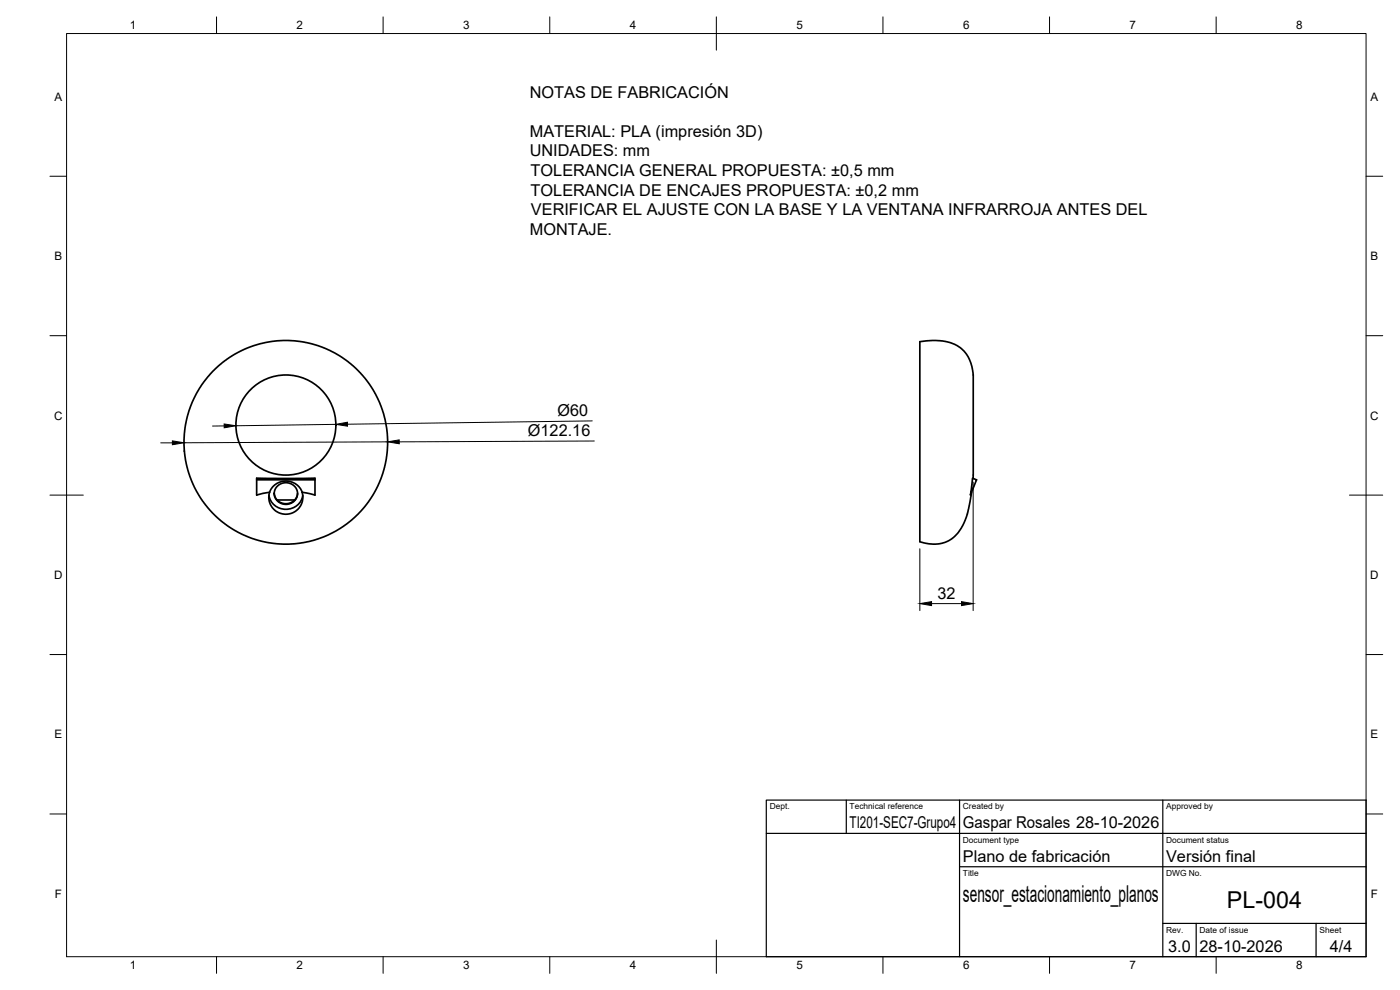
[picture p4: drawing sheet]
<svg xmlns="http://www.w3.org/2000/svg" width="420mm" height="297mm" viewBox="0 0 420 297" stroke-linecap="round" stroke-linejoin="round" font-family="sans-serif">
<!-- layer: Visible -->
<g fill="none" stroke="#000" stroke-width=".51">
<path d="M77 143.5h17.5v5.1l-3.8-.9 .2 1.5-.1 1.2-.7 1.5-.8 1-1.1 .8-1.4 .5-1.2 .1-1.5-.3-1.6-.9-1.2-1.5-.6-2 .2-1.9-3.9 .9zM77 144h17.5M80.7 148.6a5.2 5.2 0 0 0 5.1 4.2 5.2 5.2 0 0 0 5.1-4.2M80.9 147.7a5.2 5.2 0 0 1 4.9-3.4 5.2 5.2 0 0 1 4.9 3.4M82.3 148a3.5 3.5 0 0 0 3.5 3.1 3.5 3.5 0 0 0 3.5-3.1M83.1 150h5.3M83.3 145.8a3.4 3.4 0 0 1 5 0 3.4 3.4 0 0 1-.5 5 3.4 3.4 0 0 1-4.5-.5 3.4 3.4 0 0 1 0-4.5zM291.9 143.5l1.2 .5-1.9 4.6zM292 143.6l.1-31a10 10 0 0 0-7.9-10l-3.4-.4-4.7 .3v60l1.7 .5a9.6 9.6 0 0 0 11.7-6.5l.8-2.4 1.3-6.4"/>
<circle cx="85.8" cy="132.7" r="30.6"/>
<circle cx="85.8" cy="127.5" r="15"/>
</g>
<!-- layer: BORDER -->
<g fill="none" stroke="#000" stroke-width=".3">
<path d="M20 10.1h390v276.9h-390zM65 5.1v5M115 5.1v5M165 5.1v5M215 5.1v10M265 5.1v5M315 5.1v5M365 5.1v5M15 52.9h5M410 52.9h5M15 100.7h5M410 100.7h5"/>
<path d="M15 148.6h10M405 148.6h10M15 196.4h5M410 196.4h5M15 244.2h5M410 244.2h5M65 287v5M115 287v5M165 287v5M215 282.1v9.9M265 287v5M315 287v5"/>
<path d="M365 287v5"/>
</g>
<!-- layer: TITLEBLOCK -->
<path d="M230 240.1h180v46.9h-180zM230 250h180M254 240.1v9.9M288 240.1v46.9M349 240.1v46.9M288 260.1h122M349 277.1h61M359 277.1v9.9M395 277.1v9.9" fill="none" stroke="#000" stroke-width=".36"/>
<!-- layer: FD_Dimensions -->
<path d="M48.2 132.9h3.5M67.3 127.8h-3.5M100.8 127.3l-30 .4M116.3 132.6l-61.1 .2M177.7 126.3l-73.4 1M178.4 132.3l-58.6 .3M292.1 144.6v38.6M276.1 164.6v18.6M279.6 181.1h9" fill="none" stroke="#000" stroke-width=".3"/>
<path d="M51.7 132.3l3.5 .5-3.5 .6zM67.3 127.2l3.5 .5-3.5 .7zM100.8 127.3l3.5-.6v1.2zM116.3 132.6l3.5-.6v1.1zM276.1 181.1l3.5-.6v1.2zM288.6 180.5l3.5 .6-3.5 .6z" fill="#000" stroke="#000" stroke-width=".3"/>
<g font-size="7">
<text x="289" y="270.6">sensor_estacionamiento_planos</text>
<text x="368.2" y="272.3">PL-004</text>
</g>
<g font-size="4.9">
<text x="159" y="29.3">NOTAS DE FABRICACIÓN</text>
<text x="159" y="41">MATERIAL: PLA (impresión 3D)</text>
<text x="159" y="46.9">UNIDADES: mm</text>
<text x="159.3" y="52.8">TOLERANCIA GENERAL PROPUESTA: ±0,5 mm</text>
<text x="159.3" y="58.7">TOLERANCIA DE ENCAJES PROPUESTA: ±0,2 mm</text>
<text x="159.3" y="64.6">VERIFICAR EL AJUSTE CON LA BASE Y LA VENTANA INFRARROJA ANTES DEL</text>
<text x="159" y="70.5">MONTAJE.</text>
<text x="167.3" y="124.9" transform="rotate(-1 167.3 124.9)">Ø60</text>
<text x="158.4" y="130.9">Ø122.16</text>
<text x="281.4" y="179.6">32</text>
<text x="255" y="248.5">TI201-SEC7-Grupo4</text>
<text x="289" y="248.5">Gaspar Rosales 28-10-2026</text>
<text x="289" y="258.6">Plano de fabricación</text>
<text x="350" y="258.6">Versión final</text>
<text x="350.6" y="285.7">3.0</text>
<text x="360" y="285.5">28-10-2026</text>
<text x="399.1" y="285.7">4/4</text>
</g>
<g font-size="3.5">
<text x="39" y="8.8">1</text>
<text x="89" y="8.8">2</text>
<text x="139" y="8.8">3</text>
<text x="189" y="8.8">4</text>
<text x="239" y="8.8">5</text>
<text x="289" y="8.8">6</text>
<text x="339" y="8.8">7</text>
<text x="389" y="8.8">8</text>
<text x="16.3" y="30.2">A</text>
<text x="411.3" y="30.2">A</text>
<text x="16.3" y="78">B</text>
<text x="411.3" y="78">B</text>
<text x="16.2" y="125.9">C</text>
<text x="411.2" y="125.9">C</text>
<text x="16.2" y="173.7">D</text>
<text x="411.2" y="173.7">D</text>
<text x="16.3" y="221.6">E</text>
<text x="411.3" y="221.6">E</text>
<text x="16.4" y="269.4">F</text>
<text x="411.4" y="269.4">F</text>
<text x="39" y="290.8">1</text>
<text x="89" y="290.8">2</text>
<text x="139" y="290.8">3</text>
<text x="189" y="290.8">4</text>
<text x="239" y="290.8">5</text>
<text x="289" y="290.8">6</text>
<text x="339" y="290.8">7</text>
<text x="389" y="290.8">8</text>
</g>
<g font-size="2.5">
<text x="231" y="242.9">Dept.</text>
<text x="255" y="242.9">Technical reference</text>
<text x="289" y="242.9">Created by</text>
<text x="350" y="242.9">Approved by</text>
<text x="289" y="252.8">Document type</text>
<text x="350" y="252.8">Document status</text>
<text x="289" y="262.9">Title</text>
<text x="350" y="262.9">DWG No.</text>
<text x="350" y="279.9">Rev.</text>
<text x="360" y="279.9">Date of issue</text>
<text x="396" y="279.9">Sheet</text>
</g>
</svg>
